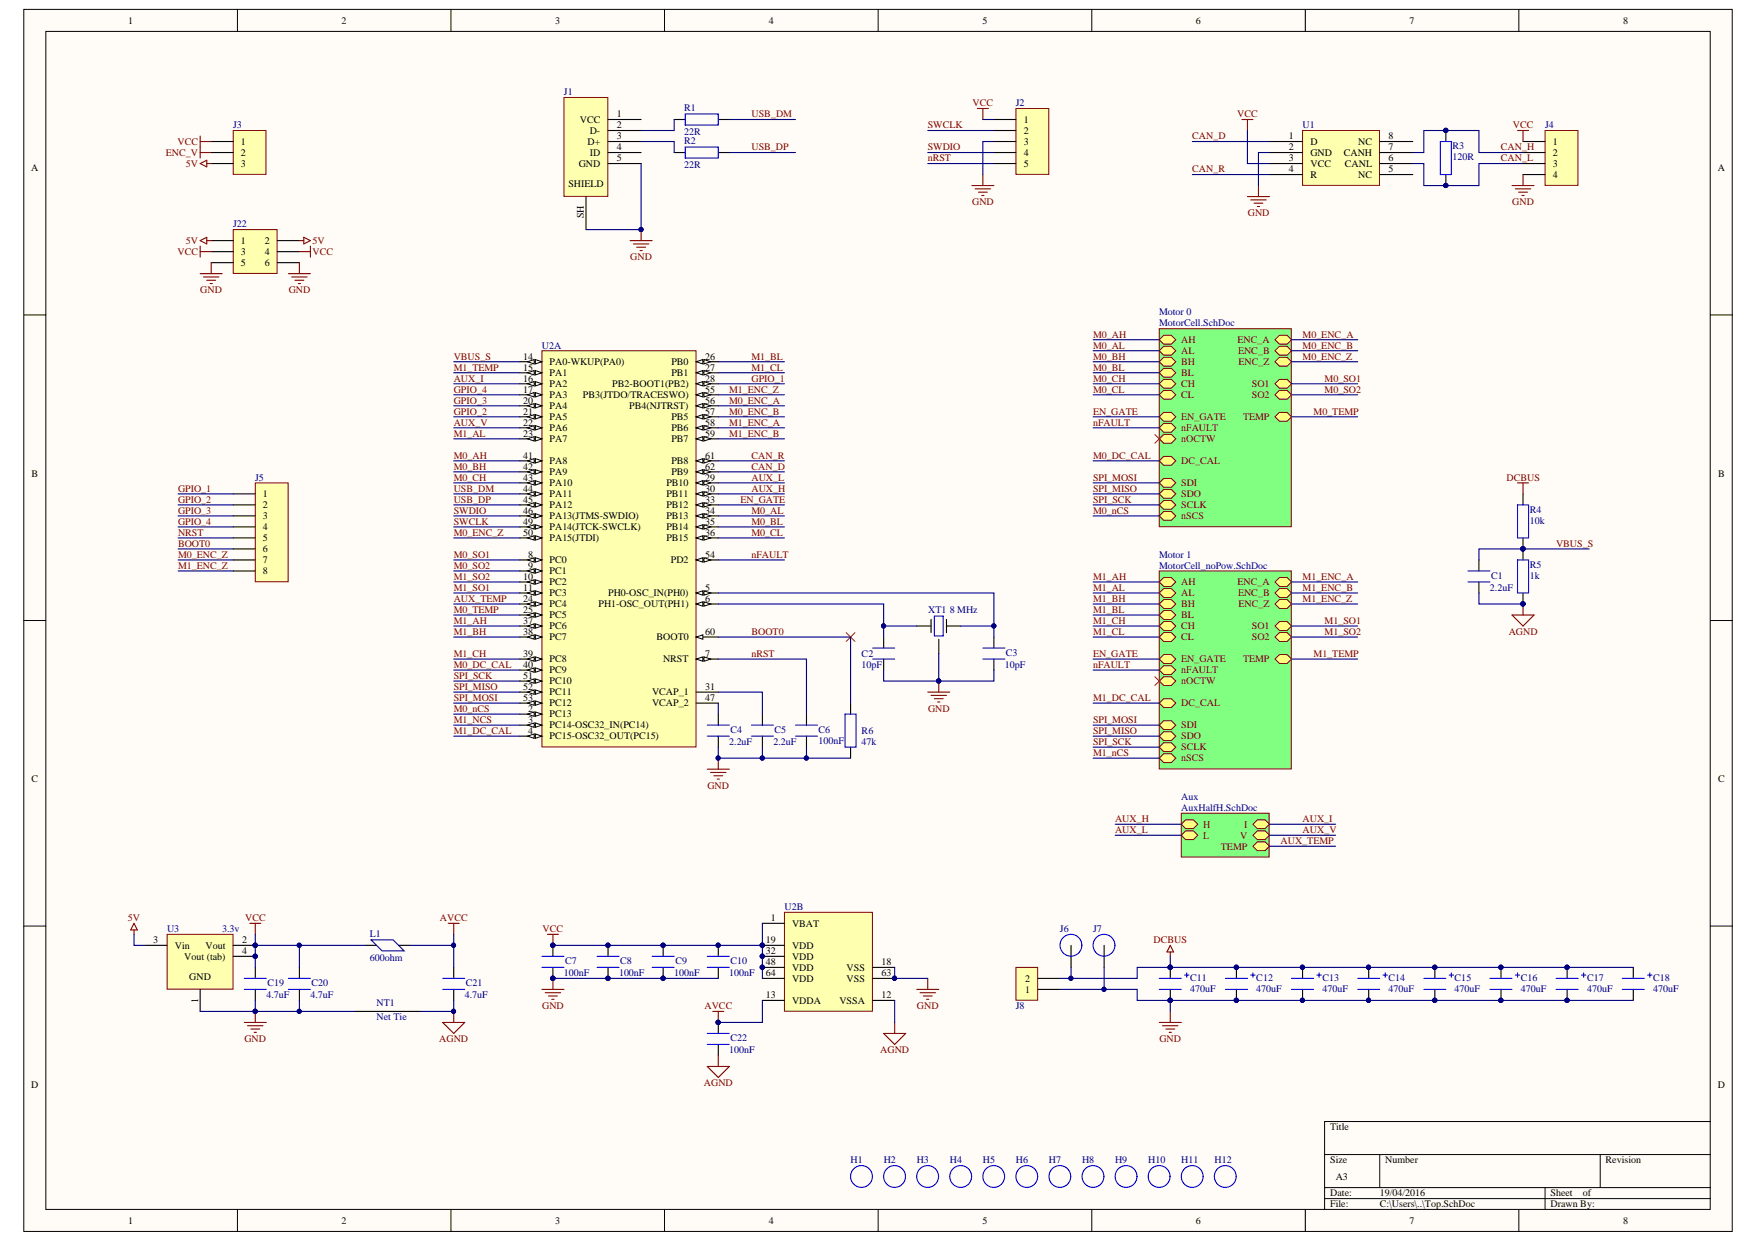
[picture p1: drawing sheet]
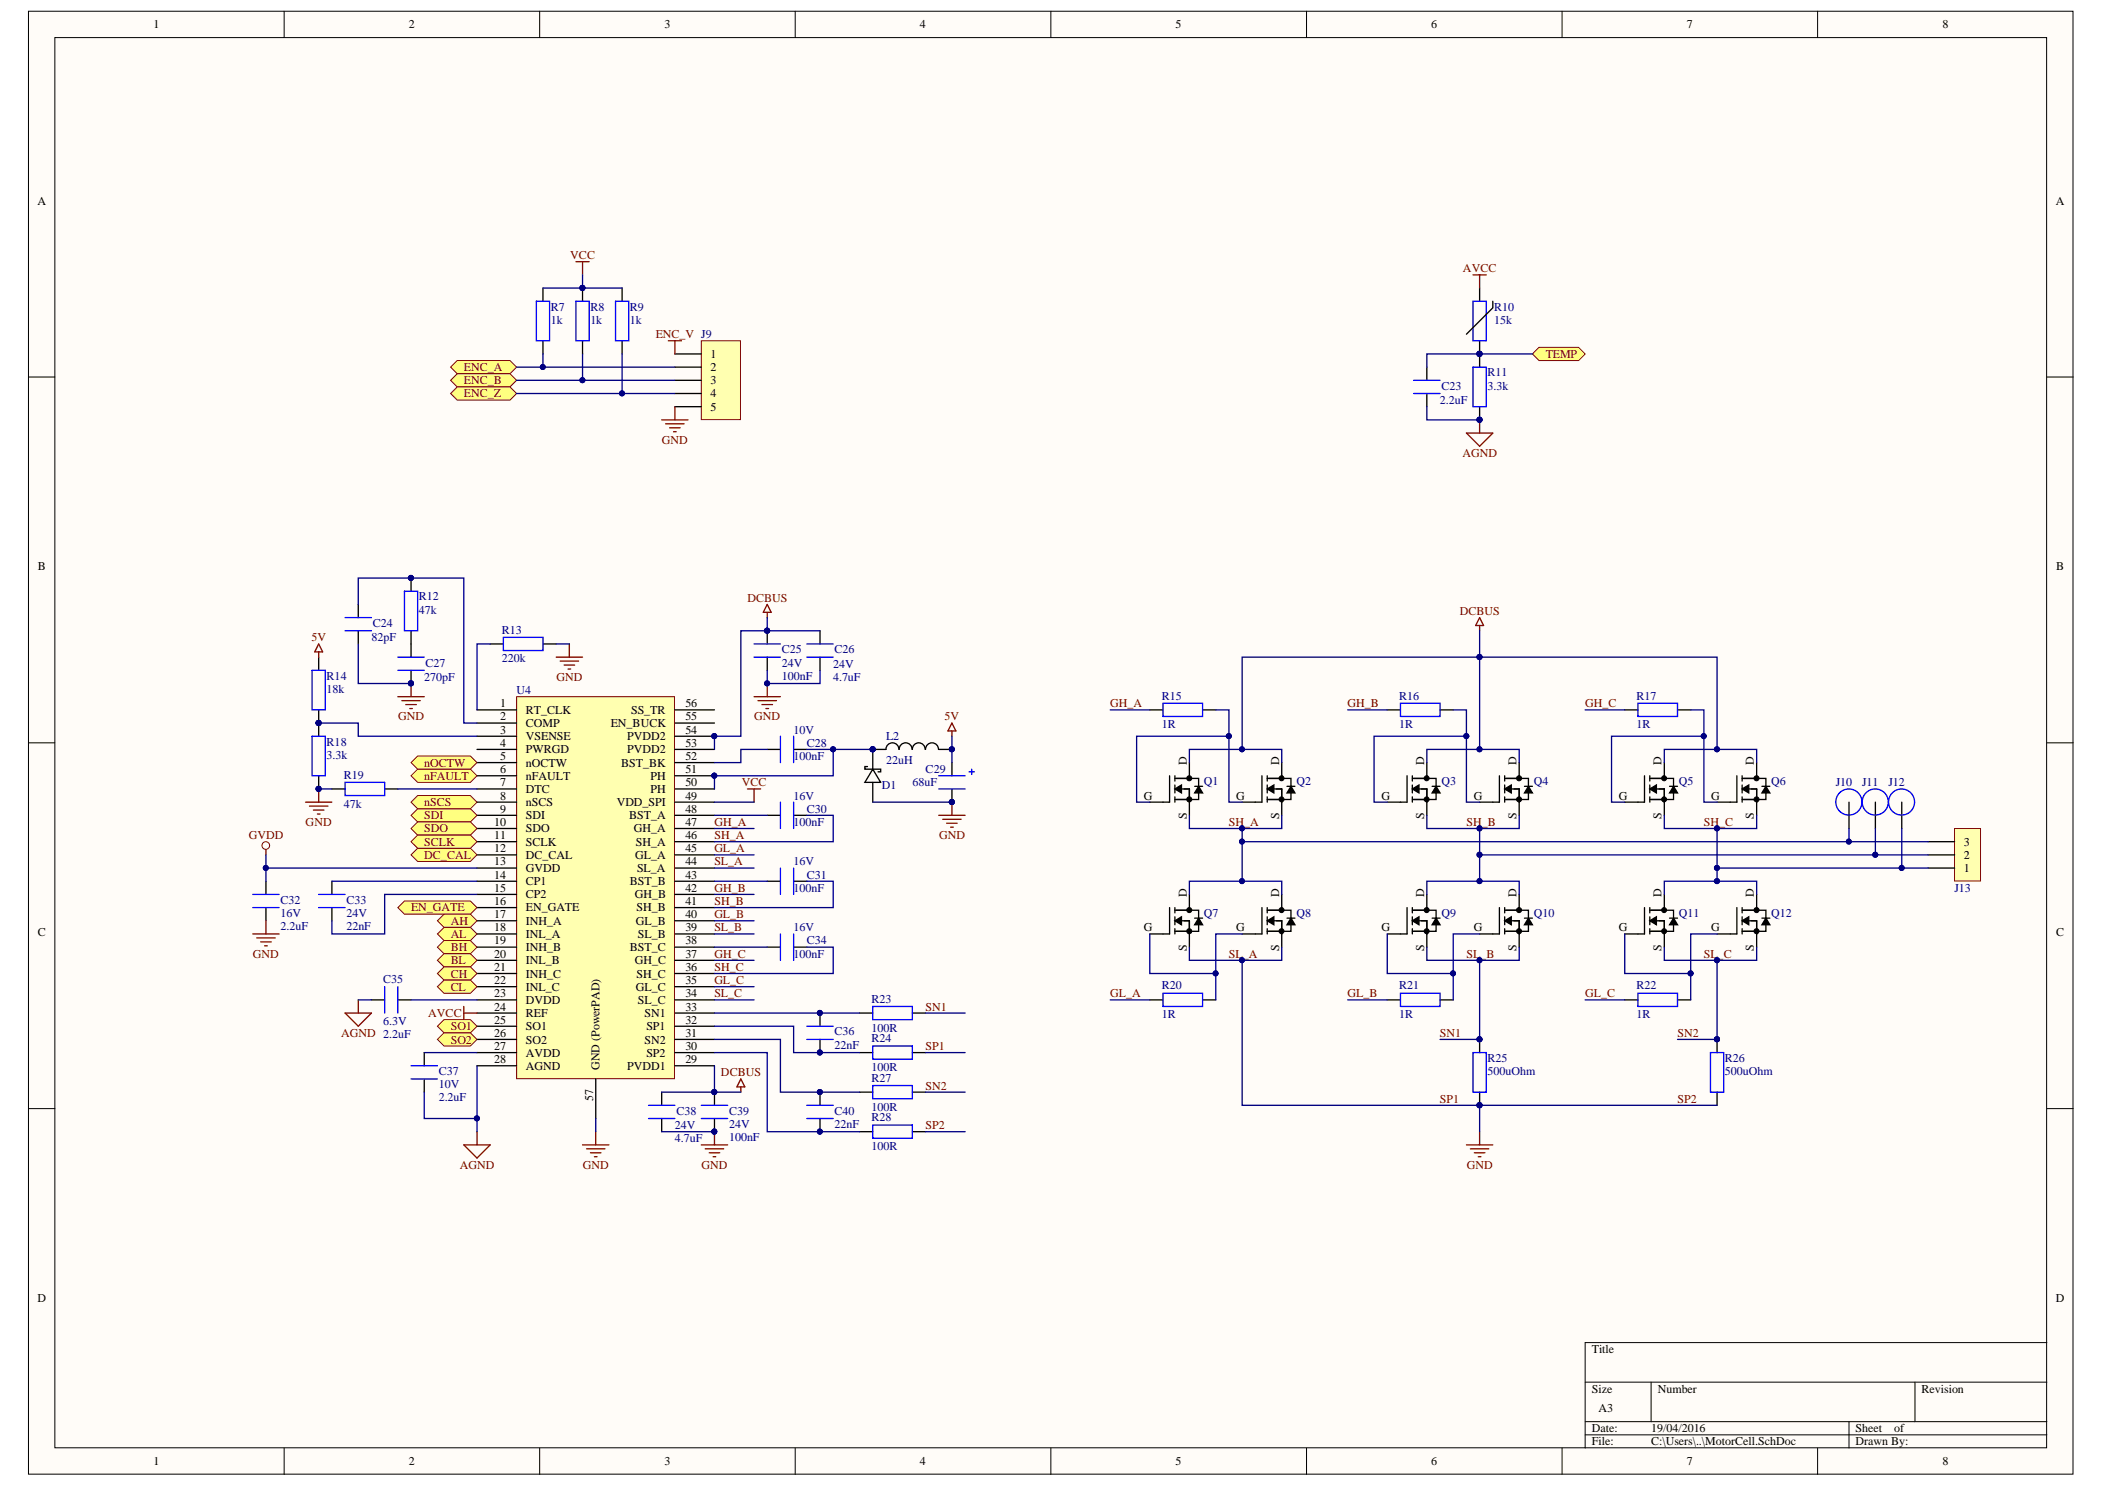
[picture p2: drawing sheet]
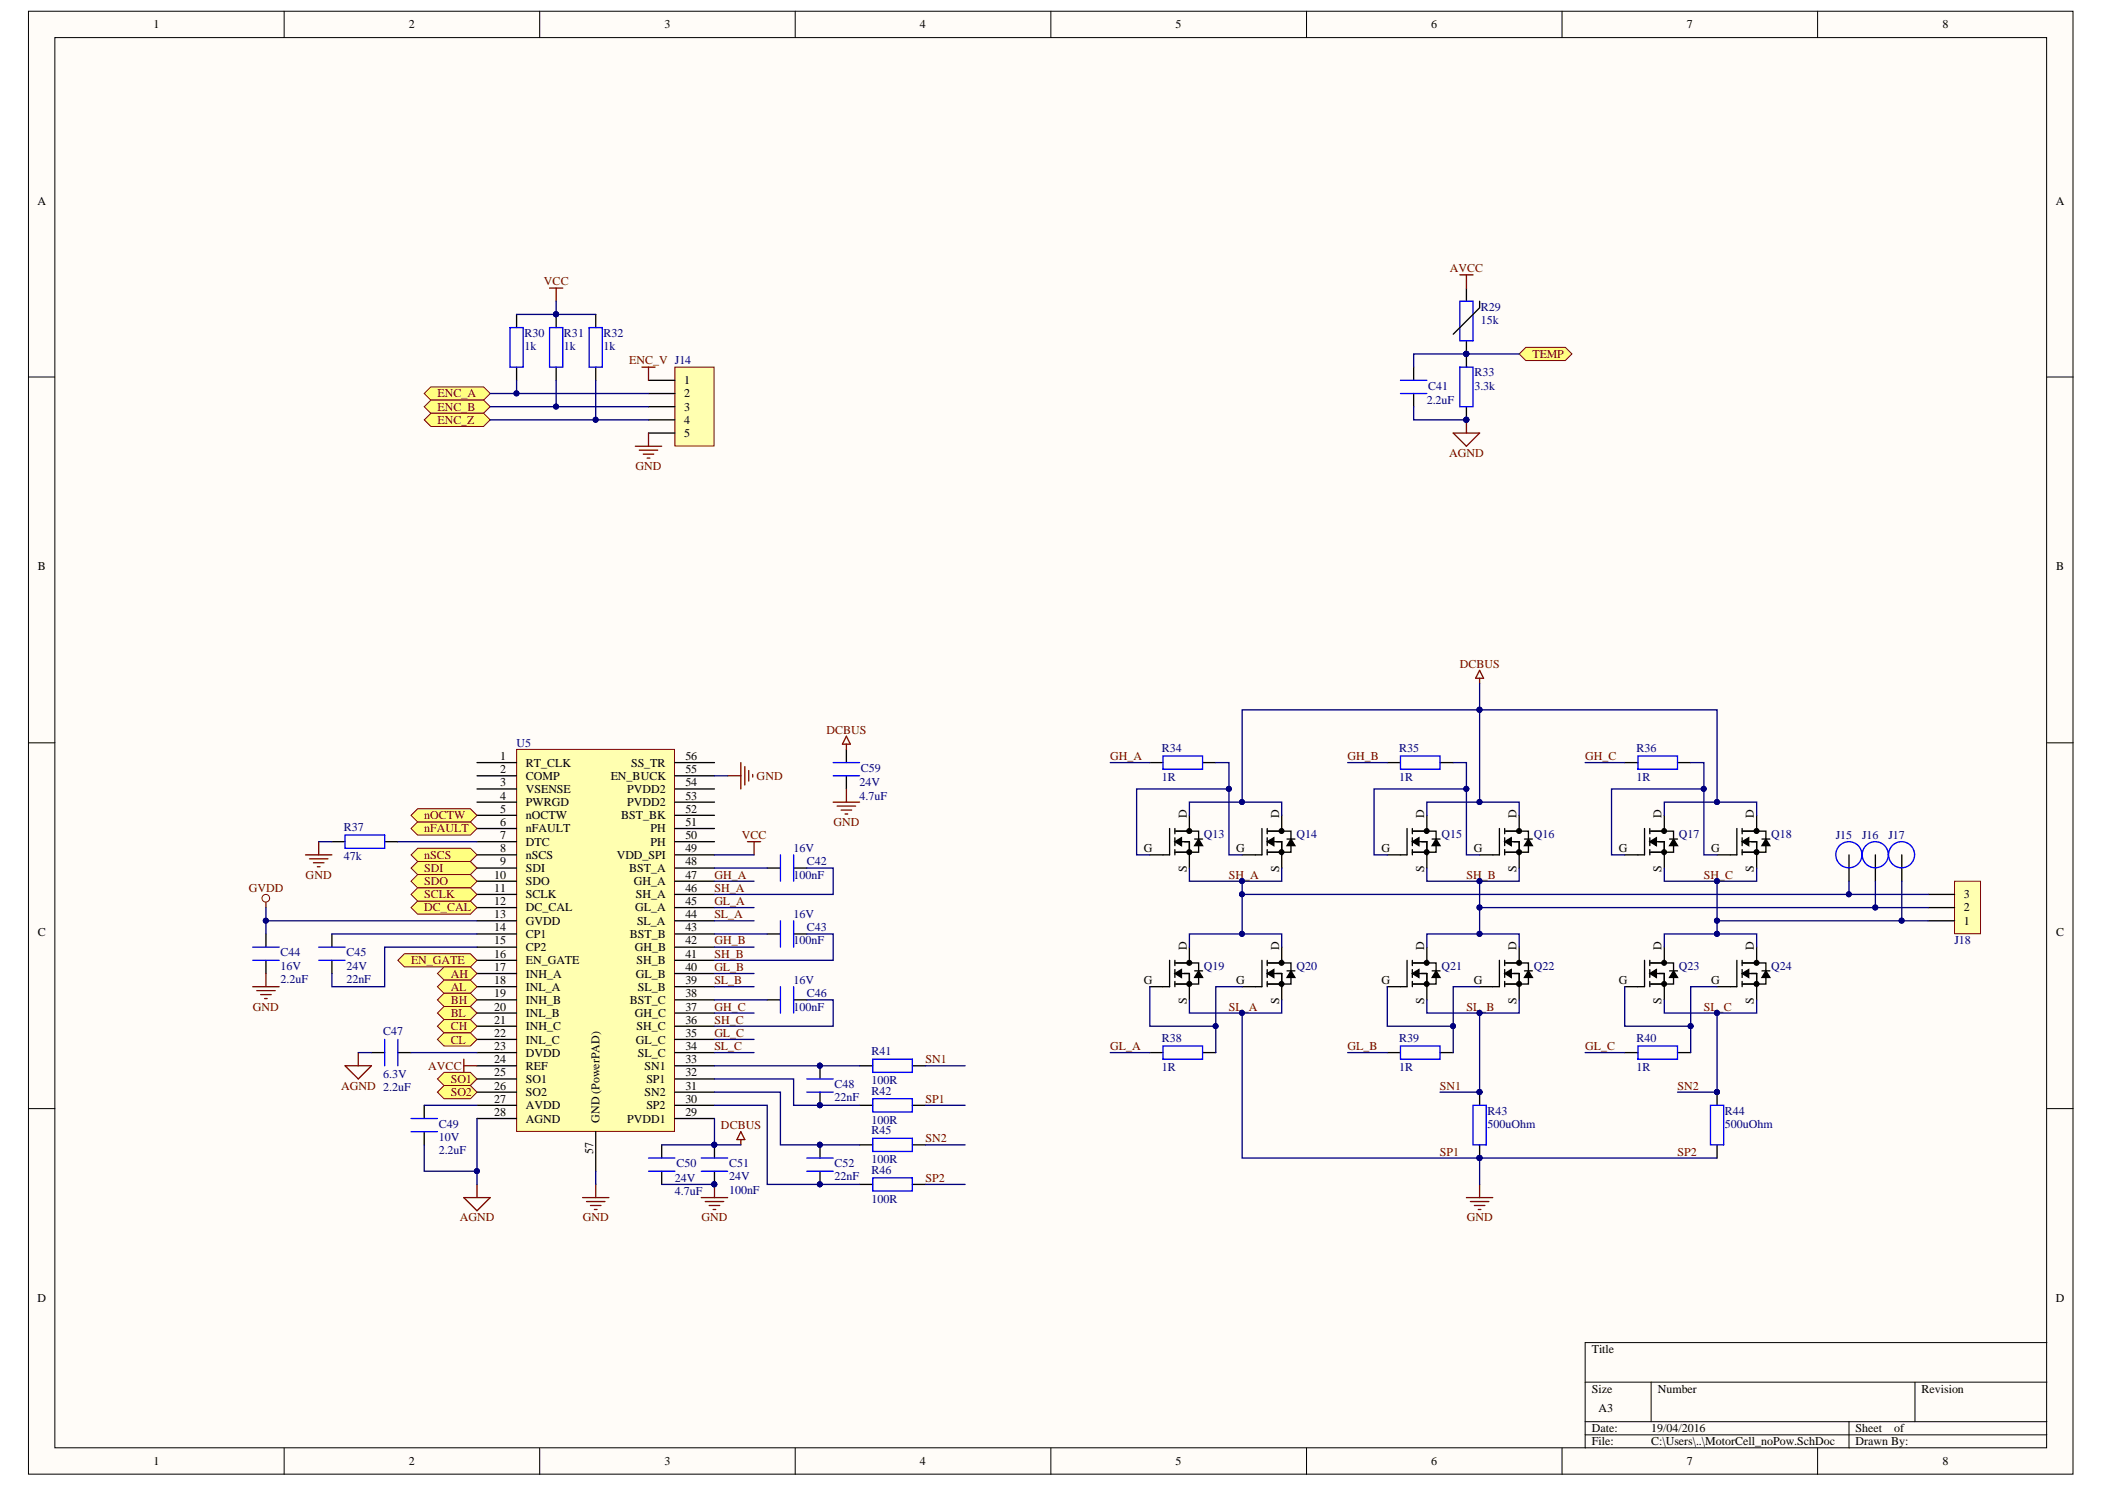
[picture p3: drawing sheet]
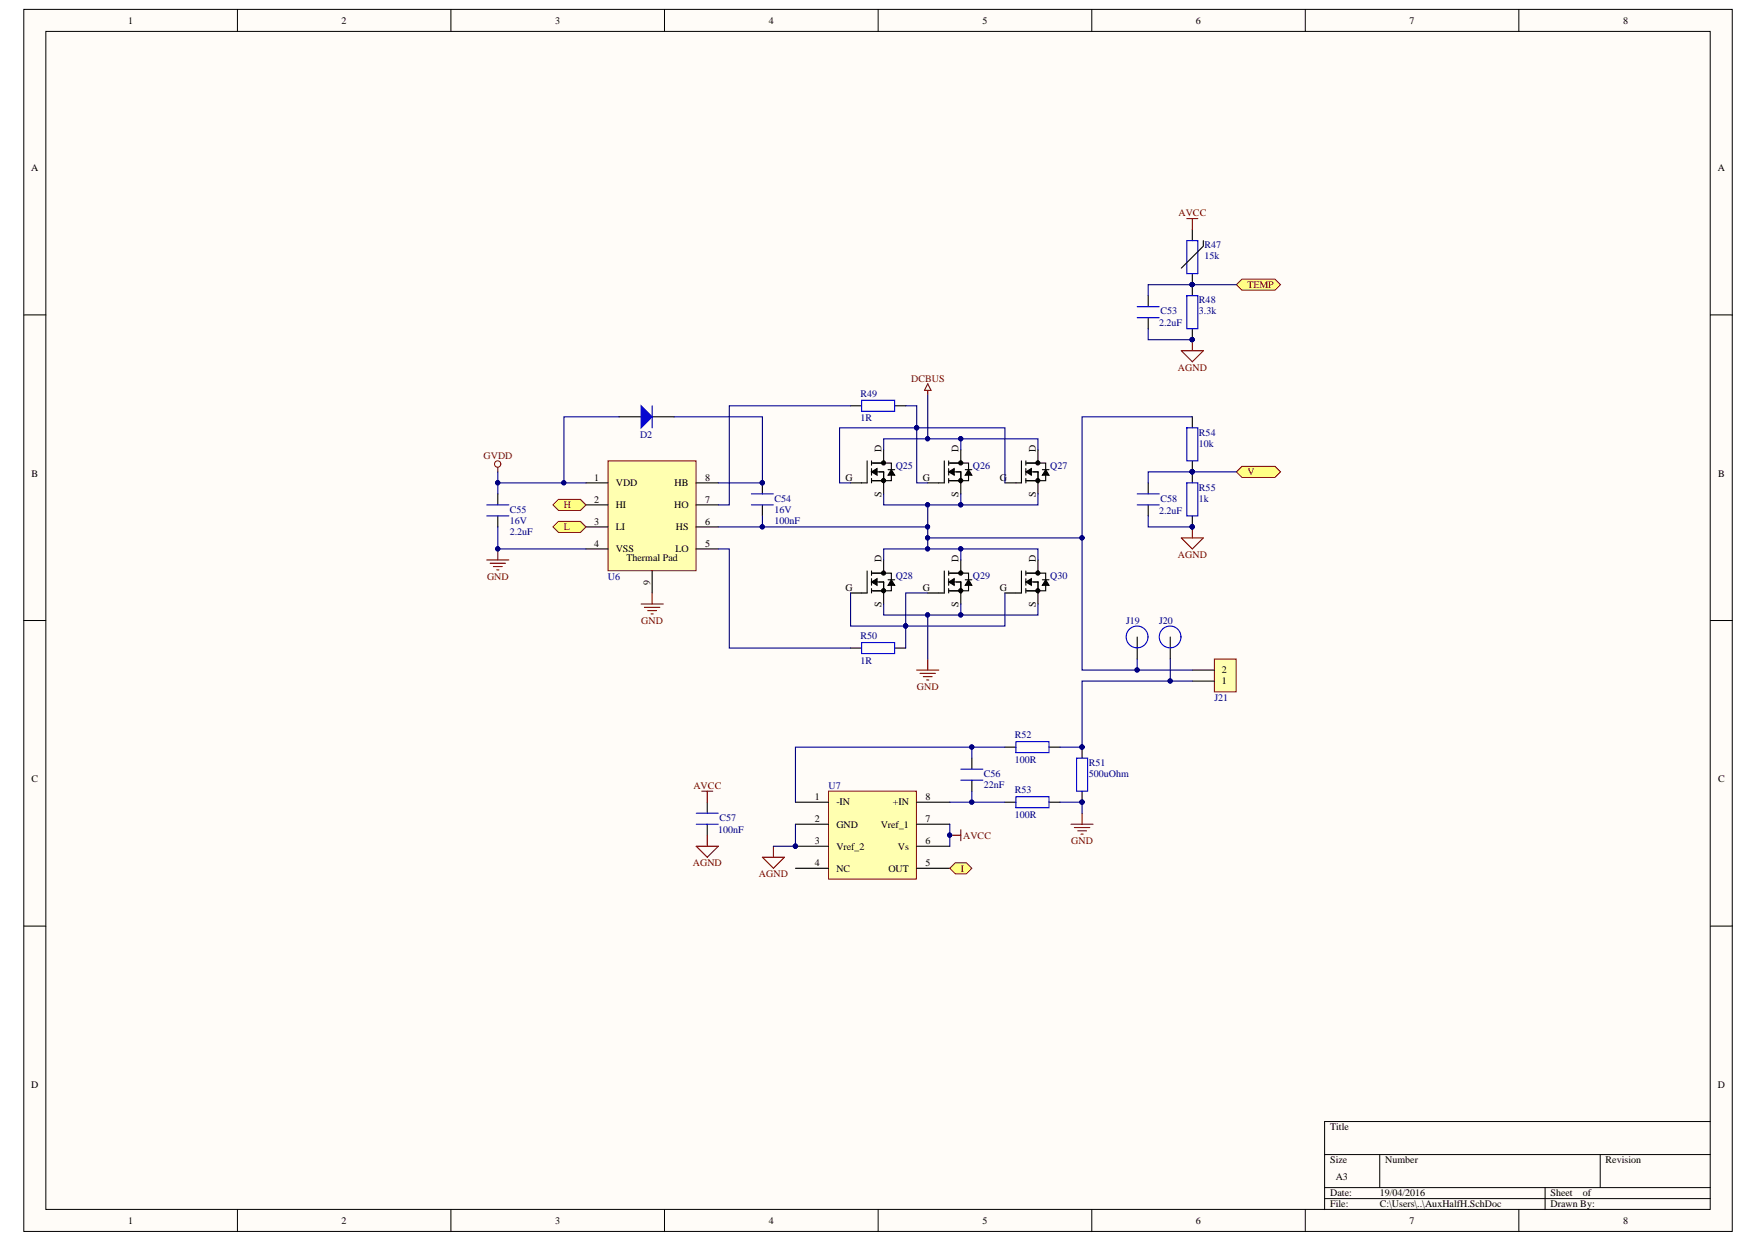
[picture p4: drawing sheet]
# Altium project two_ax_PCB.PrjPcb
4 sheets, 191 parts. Net scope: hierarchical (ports join the sheet entries above them; power ports are global).
Board file: PCB.PcbDoc
Sheets:
  Top.SchDoc
    Motor 0 = MotorCell.SchDoc
    Motor 1 = MotorCell_noPow.SchDoc
    Aux = AuxHalfH.SchDoc

## Sheet Top.SchDoc
size A3; SheetNumber: 1

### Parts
C1  value 2.2uF  [1608[0603]]
C2  value 10pF  [1608[0603]]
C3  value 10pF  [1608[0603]]
C4  value 2.2uF  [1608[0603]]
C5  value 2.2uF  [1608[0603]]
C6  value 100nF  [1608[0603]]
C7  value 100nF  [1608[0603]]
C8  value 100nF  [1608[0603]]
C9  value 100nF  [1608[0603]]
C10  value 100nF  [1608[0603]]
C11  value 470uF  [CAP_ELEC_SIZE_G]
C12  value 470uF  [CAP_ELEC_SIZE_G]
C13  value 470uF  [CAP_ELEC_SIZE_G]
C14  value 470uF  [CAP_ELEC_SIZE_G]
C15  value 470uF  [CAP_ELEC_SIZE_G]
C16  value 470uF  [CAP_ELEC_SIZE_G]
C17  value 470uF  [CAP_ELEC_SIZE_G]
C18  value 470uF  [CAP_ELEC_SIZE_G]
C19  value 4.7uF  [CAPC2012X09N]
C20  value 4.7uF  [CAPC2012X09N]
C21  value 4.7uF  [CAPC2012X09N]
C22  value 100nF  [1608[0603]]
H1  (no value)  [M3 Hole]
H2  (no value)  [M3 Hole]
H3  (no value)  [M3 Hole]
H4  (no value)  [M3 Hole]
H5  (no value)  [M3 Hole]
H6  (no value)  [M3 Hole]
H7  (no value)  [M3 Hole]
H8  (no value)  [M3 Hole]
H9  (no value)  [M3 Hole]
H10  (no value)  [M3 Hole]
H11  (no value)  [M3 Hole]
H12  (no value)  [M3 Hole]
J1  (no value)  [USB_0103594-0001LF]
J2  (no value)  [HDR1X5]
J3  (no value)  [HDR1X3]
J4  (no value)  [HDR1X4]
J5  (no value)  [HDR1X8]
J6  (no value)  [M3 Spade Hole]
J7  (no value)  [M3 Spade Hole]
J8  (no value)  [MC000054]
J22  (no value)  [HDR2X3]
L1  value 600ohm  [FBC2012N]
NT1  (no value)  [NetTie_2mm]  (net tie, no BOM)
R1  value 22R  [RESC1608X55N]
R2  value 22R  [RESC1608X55N]
R3  value 120R  [RESC1608X55N]
R4  value 10k  [RESC1608X55N]
R5  value 1k  [RESC1608X55N]
R6  value 47k  [RESC1608X55N]
U1  (no value)  [SOIC127P600X175-8N]
U2  (no value)  [STM-LQFP64_N]  (parts A,B of 2)
U3  value 3.3v  [SOT223]
XT1  value 8 MHz  [DFN220P320X110-4N]

### Sub-sheets
Aux = AuxHalfH.SchDoc: H, L, I, TEMP, V
Motor 0 = MotorCell.SchDoc: nFAULT, nOCTW, EN_GATE, DC_CAL, SDI, SDO, SCLK, nSCS, SO1, SO2, ENC_A, ENC_B, ENC_Z, AH, AL, BH, BL, CH, CL, TEMP
Motor 1 = MotorCell_noPow.SchDoc: nFAULT, nOCTW, EN_GATE, DC_CAL, SDI, SDO, SCLK, nSCS, SO1, SO2, ENC_A, ENC_B, ENC_Z, AH, AL, BH, BL, CH, CL, TEMP

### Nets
5V: J3.3 J22.1 J22.2 U3.3(Vin)
AGND: C1.1 C21.1 C22.2 NT1.2 R5.2 U2.12(VSSA)
AVCC: C21.2 C22.1 L1.1 U2.13(VDDA)
DCBUS: C11.1 C12.1 C13.1 C14.1 C15.1 C16.1 C17.1 C18.1 J6.1 J8.2 R4.1
ENC_V: J3.2
GND: C2.2 C3.2 C4.1 C5.1 C6.1 C7.2 C8.2 C9.2 C10.2 C11.2 C12.2 C13.2 C14.2 C15.2 C16.2 C17.2 C18.2 C19.1 C20.1 J1.5(GND) J1.SH(SHIELD) J2.3 J4.4 J7.1 J8.1 J22.5 J22.6 NT1.1 R6.2 U1.2(GND) U2.18(VSS) U2.63(VSS) U3.1(GND) XT1.G
VCC: C7.1 C8.1 C9.1 C10.1 C19.2 C20.2 J2.1 J3.1 J4.1 J22.3 J22.4 L1.2 U1.3(VCC) U2.1(VBAT) U2.19(VDD) U2.32(VDD) U2.48(VDD) U2.64(VDD) U3.2(Vout) U3.4(Vout_(tab))
AUX_H: U2.30(PB11) ; sheet Aux/H
AUX_I: U2.16(PA2) ; sheet Aux/I
AUX_L: U2.29(PB10) ; sheet Aux/L
AUX_TEMP: U2.24(PC4) ; sheet Aux/TEMP
AUX_V: U2.22(PA6) ; sheet Aux/V
BOOT0: J5.6 R6.1 U2.60(BOOT0)  [project net BOOT0_1]
CAN_D: U1.1(D) U2.62(PB9)  [project net CAN_D_1]
CAN_H: J4.2 R3.2 U1.7(CANH)  [project net CAN_H_1]
CAN_L: J4.3 R3.1 U1.6(CANL)  [project net CAN_L_1]
CAN_R: U1.4(R) U2.61(PB8)  [project net CAN_R_1]
EN_GATE: U2.33(PB12) ; sheet Motor 0/EN_GATE, sheet Motor 1/EN_GATE
GPIO_1: J5.1 U2.28(PB2-BOOT1(PB2))  [project net GPIO_1_1]
GPIO_2: J5.2 U2.21(PA5)  [project net GPIO_2_1]
GPIO_3: J5.3 U2.20(PA4)  [project net GPIO_3_1]
GPIO_4: J5.4 U2.17(PA3)  [project net GPIO_4_1]
M0_AH: U2.41(PA8) ; sheet Motor 0/AH
M0_AL: U2.34(PB13) ; sheet Motor 0/AL
M0_BH: U2.42(PA9) ; sheet Motor 0/BH
M0_BL: U2.35(PB14) ; sheet Motor 0/BL
M0_CH: U2.43(PA10) ; sheet Motor 0/CH
M0_CL: U2.36(PB15) ; sheet Motor 0/CL
M0_DC_CAL: U2.40(PC9) ; sheet Motor 0/DC_CAL
M0_ENC_A: U2.56(PB4(NJTRST)) ; sheet Motor 0/ENC_A
M0_ENC_B: U2.57(PB5) ; sheet Motor 0/ENC_B
M0_ENC_Z: J5.7 U2.50(PA15(JTDI)) ; sheet Motor 0/ENC_Z
M0_nCS: U2.2(PC13) ; sheet Motor 0/nSCS
M0_SO1: U2.8(PC0) ; sheet Motor 0/SO1
M0_SO2: U2.9(PC1) ; sheet Motor 0/SO2
M0_TEMP: U2.25(PC5) ; sheet Motor 0/TEMP
M1_AH: U2.37(PC6) ; sheet Motor 1/AH
M1_AL: U2.23(PA7) ; sheet Motor 1/AL
M1_BH: U2.38(PC7) ; sheet Motor 1/BH
M1_BL: U2.26(PB0) ; sheet Motor 1/BL
M1_CH: U2.39(PC8) ; sheet Motor 1/CH
M1_CL: U2.27(PB1) ; sheet Motor 1/CL
M1_DC_CAL: U2.4(PC15-OSC32_OUT(PC15)) ; sheet Motor 1/DC_CAL
M1_ENC_A: U2.58(PB6) ; sheet Motor 1/ENC_A
M1_ENC_B: U2.59(PB7) ; sheet Motor 1/ENC_B
M1_ENC_Z: J5.8 U2.55(PB3(JTDO/TRACESWO)) ; sheet Motor 1/ENC_Z
M1_nCS: U2.3(PC14-OSC32_IN(PC14)) ; sheet Motor 1/nSCS
M1_SO1: U2.11(PC3) ; sheet Motor 1/SO1
M1_SO2: U2.10(PC2) ; sheet Motor 1/SO2
M1_TEMP: U2.15(PA1) ; sheet Motor 1/TEMP
nFAULT: U2.54(PD2) ; sheet Motor 0/nFAULT, sheet Motor 1/nFAULT
nRST: C6.2 J2.5 J5.5 U2.7(NRST)  [project net nRST_1]
SPI_MISO: U2.52(PC11) ; sheet Motor 0/SDO, sheet Motor 1/SDO
SPI_MOSI: U2.53(PC12) ; sheet Motor 0/SDI, sheet Motor 1/SDI
SPI_SCK: U2.51(PC10) ; sheet Motor 0/SCLK, sheet Motor 1/SCLK
SWCLK: J2.2 U2.49(PA14(JTCK-SWCLK))  [project net SWCLK_1]
SWDIO: J2.4 U2.46(PA13(JTMS-SWDIO))  [project net SWDIO_1]
USB_DM: R1.2 U2.44(PA11)  [project net USB_DM_1]
USB_DP: R2.2 U2.45(PA12)  [project net USB_DP_1]
VBUS_S: C1.2 R4.2 R5.1 U2.14(PA0-WKUP(PA0))  [project net VBUS_S_1]
NetC2_1: C2.1 U2.6(PH1-OSC_OUT(PH1)) XT1.1
NetC3_1: C3.1 U2.5(PH0-OSC_IN(PH0)) XT1.3
NetC4_2: C4.2 U2.47(VCAP_2)
NetC5_2: C5.2 U2.31(VCAP_1)
NetJ1_2: J1.2(D-) R1.1
NetJ1_3: J1.3(D+) R2.1

Not connected (* = marked no-connect by the designer): J1 1(VCC) 4(ID); U1 5(NC) 8(NC)

## Sheet MotorCell.SchDoc
size A3; SheetNumber: 2

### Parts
C23  value 2.2uF  [1608[0603]]
C24  value 82pF  [1608[0603]]
C25  24V  value 100nF  [1608[0603]]
C26  24V  value 4.7uF  [CAPC2012X09N]
C27  value 270pF  [1608[0603]]
C28  10V  value 100nF  [1608[0603]]
C29  value 68uF  [CAPCP6032X28N]
C30  16V  value 100nF  [1608[0603]]
C31  16V  value 100nF  [1608[0603]]
C32  16V  value 2.2uF  [1608[0603]]
C33  24V  value 22nF  [1608[0603]]
C34  16V  value 100nF  [1608[0603]]
C35  6.3V  value 2.2uF  [1608[0603]]
C36  value 22nF  [1608[0603]]
C37  10V  value 2.2uF  [1608[0603]]
C38  24V  value 4.7uF  [CAPC2012X09N]
C39  24V  value 100nF  [1608[0603]]
C40  value 22nF  [1608[0603]]
D1  (no value)  [DO-214AA]
J9  (no value)  [HDR1X5]
J10  (no value)  [M3 Spade Hole]
J11  (no value)  [M3 Spade Hole]
J12  (no value)  [M3 Spade Hole]
J13  (no value)  [MC000051]
L2  value 22uH  [INDC6060X28N]
Q1  (no value)  [SO8FL]
Q2  (no value)  [SO8FL_FILL]
Q3  (no value)  [SO8FL]
Q4  (no value)  [SO8FL_FILL]
Q5  (no value)  [SO8FL]
Q6  (no value)  [SO8FL_FILL]
Q7  (no value)  [SO8FL]
Q8  (no value)  [SO8FL]
Q9  (no value)  [SO8FL]
Q10  (no value)  [SO8FL]
Q11  (no value)  [SO8FL]
Q12  (no value)  [SO8FL]
R7  value 1k  [RESC1608X55N]
R8  value 1k  [RESC1608X55N]
R9  value 1k  [RESC1608X55N]
R10  value 15k  [RESC1608X06L]
R11  value 3.3k  [RESC1608X55N]
R12  value 47k  [RESC1608X55N]
R13  value 220k  [RESC1608X55N]
R14  value 18k  [RESC1608X55N]
R15  value 1R  [RESC1608X55N]
R16  value 1R  [RESC1608X55N]
R17  value 1R  [RESC1608X55N]
R18  value 3.3k  [RESC1608X55N]
R19  value 47k  [RESC1608X55N]
R20  value 1R  [RESC1608X55N]
R21  value 1R  [RESC1608X55N]
R22  value 1R  [RESC1608X55N]
R23  value 100R  [RESC1608X55N]
R24  value 100R  [RESC1608X55N]
R25  value 500uOhm  [RESC6432X09N]
R26  value 500uOhm  [RESC6432X09N]
R27  value 100R  [RESC1608X55N]
R28  value 100R  [RESC1608X55N]
U4  (no value)  [TSSOP50P810X120_HS-57N]

### Ports
AH, AL, BH, BL, CH, CL, DC_CAL, EN_GATE, ENC_A, ENC_B, ENC_Z, nFAULT, nOCTW, nSCS, SCLK, SDI, SDO, SO1, SO2, TEMP

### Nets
5V: C29.1 L2.2 R14.1
AGND: C23.1 C35.1 C37.1 R11.2 U4.28(AGND)
AVCC: R10.2 U4.24(REF)
DCBUS: C25.1 C26.2 C38.2 C39.1 Q1.D Q2.D Q3.D Q4.D Q5.D Q6.D U4.29(PVDD1) U4.53(PVDD2) U4.54(PVDD2)
ENC_V: J9.1
GND: C24.2 C25.2 C26.1 C27.2 C29.2 C32.1 C38.1 C39.2 D1.A J9.5 Q7.S Q8.S R13.2 R18.2 R19.2 R24.1 R25.1 R26.1 R28.1 U4.44(SL_A) U4.57(GND_(PowerPAD))  [also labelled SL_A, SP1, SP2]
GVDD: C32.2 U4.13(GVDD)
VCC: R7.1 R8.1 R9.1 U4.49(VDD_SPI)
EN_GATE: U4.16(EN_GATE) ; port EN_GATE
GH_A: R15.1 U4.47(GH_A)  [project net GH_A_2]
GH_B: R16.1 U4.42(GH_B)  [project net GH_B_2]
GH_C: R17.1 U4.37(GH_C)  [project net GH_C_2]
GL_A: R20.1 U4.45(GL_A)  [project net GL_A_2]
GL_B: R21.1 U4.40(GL_B)  [project net GL_B_2]
GL_C: R22.1 U4.35(GL_C)  [project net GL_C_2]
M0_AH: U4.17(INH_A) ; port AH
M0_AL: U4.18(INL_A) ; port AL
M0_BH: U4.19(INH_B) ; port BH
M0_BL: U4.20(INL_B) ; port BL
M0_CH: U4.21(INH_C) ; port CH
M0_CL: U4.22(INL_C) ; port CL
M0_DC_CAL: U4.12(DC_CAL) ; port DC_CAL
M0_ENC_A: J9.2 R7.2 ; port ENC_A
M0_ENC_B: J9.3 R8.2 ; port ENC_B
M0_ENC_Z: J9.4 R9.2 ; port ENC_Z
M0_nCS: U4.8(nSCS) ; port nSCS
M0_SO1: U4.25(SO1) ; port SO1
M0_SO2: U4.26(SO2) ; port SO2
M0_TEMP: C23.2 R10.1 R11.1 ; port TEMP
nFAULT: U4.6(nFAULT) ; port nFAULT
SH_A: C30.1 J10.1 J13.3 Q1.S Q2.S Q7.D Q8.D U4.46(SH_A)  [project net SH_A_2]
SH_B: C31.1 J11.1 J13.2 Q3.S Q4.S Q9.D Q10.D U4.41(SH_B)  [project net SH_B_2]
SH_C: C34.1 J12.1 J13.1 Q5.S Q6.S Q11.D Q12.D U4.36(SH_C)  [project net SH_C_2]
SL_B: Q9.S Q10.S R23.1 R25.2 U4.39(SL_B)  [also labelled SN1]  [project net SL_B_2]
SL_C: Q11.S Q12.S R26.2 R27.1 U4.34(SL_C)  [also labelled SN2]  [project net SL_C_2]
SPI_MISO: U4.10(SDO) ; port SDO
SPI_MOSI: U4.9(SDI) ; port SDI
SPI_SCK: U4.11(SCLK) ; port SCLK
NetC24_1: C24.1 R12.1 U4.2(COMP)
NetC27_1: C27.1 R12.2
NetC28_1: C28.1 D1.K L2.1 U4.50(PH) U4.51(PH)
NetC28_2: C28.2 U4.52(BST_BK)
NetC30_2: C30.2 U4.48(BST_A)
NetC31_2: C31.2 U4.43(BST_B)
NetC33_1: C33.1 U4.14(CP1)
NetC33_2: C33.2 U4.15(CP2)
NetC34_2: C34.2 U4.38(BST_C)
NetC35_2: C35.2 U4.23(DVDD)
NetC36_1: C36.1 R23.2 U4.33(SN1)
NetC36_2: C36.2 R24.2 U4.32(SP1)
NetC37_2: C37.2 U4.27(AVDD)
NetC40_1: C40.1 R27.2 U4.31(SN2)
NetC40_2: C40.2 R28.2 U4.30(SP2)
NetQ1_G: Q1.G Q2.G R15.2
NetQ3_G: Q3.G Q4.G R16.2
NetQ5_G: Q5.G Q6.G R17.2
NetQ7_G: Q7.G Q8.G R20.2
NetQ9_G: Q9.G Q10.G R21.2
NetQ11_G: Q11.G Q12.G R22.2
NetR13_1: R13.1 U4.1(RT_CLK)
NetR14_2: R14.2 R18.1 U4.3(VSENSE)
NetR19_1: R19.1 U4.7(DTC)
NetU4_5: U4.5(nOCTW) ; port nOCTW

Not connected (* = marked no-connect by the designer): U4 4(PWRGD) 55(EN_BUCK) 56(SS_TR)

## Sheet MotorCell_noPow.SchDoc
size A3; SheetNumber: 3

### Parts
C41  value 2.2uF  [1608[0603]]
C42  16V  value 100nF  [1608[0603]]
C43  16V  value 100nF  [1608[0603]]
C44  16V  value 2.2uF  [1608[0603]]
C45  24V  value 22nF  [1608[0603]]
C46  16V  value 100nF  [1608[0603]]
C47  6.3V  value 2.2uF  [1608[0603]]
C48  value 22nF  [1608[0603]]
C49  10V  value 2.2uF  [1608[0603]]
C50  24V  value 4.7uF  [CAPC2012X09N]
C51  24V  value 100nF  [1608[0603]]
C52  value 22nF  [1608[0603]]
C59  24V  value 4.7uF  [CAPC2012X09N]
J14  (no value)  [HDR1X5]
J15  (no value)  [M3 Spade Hole]
J16  (no value)  [M3 Spade Hole]
J17  (no value)  [M3 Spade Hole]
J18  (no value)  [MC000051]
Q13  (no value)  [SO8FL]
Q14  (no value)  [SO8FL_FILL]
Q15  (no value)  [SO8FL]
Q16  (no value)  [SO8FL_FILL]
Q17  (no value)  [SO8FL]
Q18  (no value)  [SO8FL_FILL]
Q19  (no value)  [SO8FL]
Q20  (no value)  [SO8FL]
Q21  (no value)  [SO8FL]
Q22  (no value)  [SO8FL]
Q23  (no value)  [SO8FL]
Q24  (no value)  [SO8FL]
R29  value 15k  [RESC1608X06L]
R30  value 1k  [RESC1608X55N]
R31  value 1k  [RESC1608X55N]
R32  value 1k  [RESC1608X55N]
R33  value 3.3k  [RESC1608X55N]
R34  value 1R  [RESC1608X55N]
R35  value 1R  [RESC1608X55N]
R36  value 1R  [RESC1608X55N]
R37  value 47k  [RESC1608X55N]
R38  value 1R  [RESC1608X55N]
R39  value 1R  [RESC1608X55N]
R40  value 1R  [RESC1608X55N]
R41  value 100R  [RESC1608X55N]
R42  value 100R  [RESC1608X55N]
R43  value 500uOhm  [RESC6432X09N]
R44  value 500uOhm  [RESC6432X09N]
R45  value 100R  [RESC1608X55N]
R46  value 100R  [RESC1608X55N]
U5  (no value)  [TSSOP50P810X120_HS-57N]

### Ports
AH, AL, BH, BL, CH, CL, DC_CAL, EN_GATE, ENC_A, ENC_B, ENC_Z, nFAULT, nOCTW, nSCS, SCLK, SDI, SDO, SO1, SO2, TEMP

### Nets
AGND: C41.1 C47.1 C49.1 R33.2 U5.28(AGND)
AVCC: R29.2 U5.24(REF)
DCBUS: C50.2 C51.1 C59.2 Q13.D Q14.D Q15.D Q16.D Q17.D Q18.D U5.29(PVDD1)
ENC_V: J14.1
GND: C44.1 C50.1 C51.2 C59.1 J14.5 Q19.S Q20.S R37.2 R42.1 R43.1 R44.1 R46.1 U5.44(SL_A) U5.55(EN_BUCK) U5.57(GND_(PowerPAD))  [also labelled SL_A, SP1, SP2]
GVDD: C44.2 U5.13(GVDD)
VCC: R30.1 R31.1 R32.1 U5.49(VDD_SPI)
EN_GATE: U5.16(EN_GATE) ; port EN_GATE
GH_A: R34.1 U5.47(GH_A)  [project net GH_A_3]
GH_B: R35.1 U5.42(GH_B)  [project net GH_B_3]
GH_C: R36.1 U5.37(GH_C)  [project net GH_C_3]
GL_A: R38.1 U5.45(GL_A)  [project net GL_A_3]
GL_B: R39.1 U5.40(GL_B)  [project net GL_B_3]
GL_C: R40.1 U5.35(GL_C)  [project net GL_C_3]
M1_AH: U5.17(INH_A) ; port AH
M1_AL: U5.18(INL_A) ; port AL
M1_BH: U5.19(INH_B) ; port BH
M1_BL: U5.20(INL_B) ; port BL
M1_CH: U5.21(INH_C) ; port CH
M1_CL: U5.22(INL_C) ; port CL
M1_DC_CAL: U5.12(DC_CAL) ; port DC_CAL
M1_ENC_A: J14.2 R30.2 ; port ENC_A
M1_ENC_B: J14.3 R31.2 ; port ENC_B
M1_ENC_Z: J14.4 R32.2 ; port ENC_Z
M1_nCS: U5.8(nSCS) ; port nSCS
M1_SO1: U5.25(SO1) ; port SO1
M1_SO2: U5.26(SO2) ; port SO2
M1_TEMP: C41.2 R29.1 R33.1 ; port TEMP
nFAULT: U5.6(nFAULT) ; port nFAULT
SH_A: C42.1 J15.1 J18.3 Q13.S Q14.S Q19.D Q20.D U5.46(SH_A)  [project net SH_A_3]
SH_B: C43.1 J16.1 J18.2 Q15.S Q16.S Q21.D Q22.D U5.41(SH_B)  [project net SH_B_3]
SH_C: C46.1 J17.1 J18.1 Q17.S Q18.S Q23.D Q24.D U5.36(SH_C)  [project net SH_C_3]
SL_B: Q21.S Q22.S R41.1 R43.2 U5.39(SL_B)  [also labelled SN1]  [project net SL_B_3]
SL_C: Q23.S Q24.S R44.2 R45.1 U5.34(SL_C)  [also labelled SN2]  [project net SL_C_3]
SPI_MISO: U5.10(SDO) ; port SDO
SPI_MOSI: U5.9(SDI) ; port SDI
SPI_SCK: U5.11(SCLK) ; port SCLK
NetC42_2: C42.2 U5.48(BST_A)
NetC43_2: C43.2 U5.43(BST_B)
NetC45_1: C45.1 U5.14(CP1)
NetC45_2: C45.2 U5.15(CP2)
NetC46_2: C46.2 U5.38(BST_C)
NetC47_2: C47.2 U5.23(DVDD)
NetC48_1: C48.1 R41.2 U5.33(SN1)
NetC48_2: C48.2 R42.2 U5.32(SP1)
NetC49_2: C49.2 U5.27(AVDD)
NetC52_1: C52.1 R45.2 U5.31(SN2)
NetC52_2: C52.2 R46.2 U5.30(SP2)
NetQ13_G: Q13.G Q14.G R34.2
NetQ15_G: Q15.G Q16.G R35.2
NetQ17_G: Q17.G Q18.G R36.2
NetQ19_G: Q19.G Q20.G R38.2
NetQ21_G: Q21.G Q22.G R39.2
NetQ23_G: Q23.G Q24.G R40.2
NetR37_1: R37.1 U5.7(DTC)
NetU5_5: U5.5(nOCTW) ; port nOCTW

Not connected (* = marked no-connect by the designer): U5 1(RT_CLK) 2(COMP) 3(VSENSE) 4(PWRGD) 50(PH) 51(PH) 52(BST_BK) 53(PVDD2) 54(PVDD2) 56(SS_TR)

## Sheet AuxHalfH.SchDoc
size A3; SheetNumber: 4

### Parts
C53  value 2.2uF  [1608[0603]]
C54  16V  value 100nF  [1608[0603]]
C55  16V  value 2.2uF  [1608[0603]]
C56  value 22nF  [1608[0603]]
C57  value 100nF  [1608[0603]]
C58  value 2.2uF  [1608[0603]]
D2  (no value)  [DIOM2717X10N]
J19  (no value)  [M3 Spade Hole]
J20  (no value)  [M3 Spade Hole]
J21  (no value)  [MC000054]
Q25  (no value)  [SO8FL_FILL]
Q26  (no value)  [SO8FL]
Q27  (no value)  [SO8FL_FILL]
Q28  (no value)  [SO8FL]
Q29  (no value)  [SO8FL]
Q30  (no value)  [SO8FL]
R47  value 15k  [RESC1608X06L]
R48  value 3.3k  [RESC1608X55N]
R49  value 1R  [RESC1608X55N]
R50  value 1R  [RESC1608X55N]
R51  value 500uOhm  [RESC6432X09N]
R52  value 100R  [RESC1608X55N]
R53  value 100R  [RESC1608X55N]
R54  value 10k  [RESC1608X55N]
R55  value 1k  [RESC1608X55N]
U6  (no value)  [SON80P400X80_HS-9N]
U7  (no value)  [SOIC127P600X175-8N]

### Ports
H, I, L, TEMP, V

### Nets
AGND: C53.1 C57.2 C58.1 R48.2 R55.2 U7.2(GND) U7.3(Vref_2)
AVCC: C57.1 R47.2 U7.6(Vs) U7.7(Vref_1)
DCBUS: Q25.D Q26.D Q27.D
GND: C55.1 Q28.S Q29.S Q30.S R51.2 R53.2 U6.4(VSS) U6.9(Thermal_Pad)
GVDD: C55.2 D2.A U6.1(VDD)
AUX_H: U6.2(HI) ; port H
AUX_I: U7.5(OUT) ; port I
AUX_L: U6.3(LI) ; port L
AUX_TEMP: C53.2 R47.1 R48.1 ; port TEMP
AUX_V: C58.2 R54.2 R55.1 ; port V
NetC54_1: C54.1 D2.K U6.8(HB)
NetC54_2: C54.2 J19.1 J21.2 Q25.S Q26.S Q27.S Q28.D Q29.D Q30.D R54.1 U6.6(HS)
NetC56_1: C56.1 R52.1 U7.1(-IN)
NetC56_2: C56.2 R53.1 U7.8(+IN)
NetJ20_1: J20.1 J21.1 R51.1 R52.2
NetQ25_G: Q25.G Q26.G Q27.G R49.2
NetQ28_G: Q28.G Q29.G Q30.G R50.2
NetR49_1: R49.1 U6.7(HO)
NetR50_1: R50.1 U6.5(LO)

Not connected (* = marked no-connect by the designer): U7 4(NC)

## Nets that join several sheets
5V: Top (J3.3 J22.1 J22.2 U3.3), MotorCell (C29.1 L2.2 R14.1)
AGND: Top (6 pins), MotorCell (5 pins), MotorCell_noPow (5 pins), AuxHalfH (7 pins)
AVCC: Top (C21.2 C22.1 L1.1 U2.13), MotorCell (R10.2 U4.24), MotorCell_noPow (R29.2 U5.24), AuxHalfH (C57.1 R47.2 U7.6 U7.7)
DCBUS: Top (11 pins), MotorCell (13 pins), MotorCell_noPow (10 pins), AuxHalfH (Q25.D Q26.D Q27.D)
ENC_V: Top (J3.2), MotorCell (J9.1), MotorCell_noPow (J14.1)
GND: Top (34 pins), MotorCell (21 pins), MotorCell_noPow (15 pins), AuxHalfH (8 pins)
GVDD: MotorCell (C32.2 U4.13), MotorCell_noPow (C44.2 U5.13), AuxHalfH (C55.2 D2.A U6.1)
VCC: Top (20 pins), MotorCell (R7.1 R8.1 R9.1 U4.49), MotorCell_noPow (R30.1 R31.1 R32.1 U5.49)
AUX_H: Top (U2.30), AuxHalfH (U6.2)
AUX_I: Top (U2.16), AuxHalfH (U7.5)
AUX_L: Top (U2.29), AuxHalfH (U6.3)
AUX_TEMP: Top (U2.24), AuxHalfH (C53.2 R47.1 R48.1)
AUX_V: Top (U2.22), AuxHalfH (C58.2 R54.2 R55.1)
EN_GATE: Top (U2.33), MotorCell (U4.16), MotorCell_noPow (U5.16)
M0_AH: Top (U2.41), MotorCell (U4.17)
M0_AL: Top (U2.34), MotorCell (U4.18)
M0_BH: Top (U2.42), MotorCell (U4.19)
M0_BL: Top (U2.35), MotorCell (U4.20)
M0_CH: Top (U2.43), MotorCell (U4.21)
M0_CL: Top (U2.36), MotorCell (U4.22)
M0_DC_CAL: Top (U2.40), MotorCell (U4.12)
M0_ENC_A: Top (U2.56), MotorCell (J9.2 R7.2)
M0_ENC_B: Top (U2.57), MotorCell (J9.3 R8.2)
M0_ENC_Z: Top (J5.7 U2.50), MotorCell (J9.4 R9.2)
M0_nCS: Top (U2.2), MotorCell (U4.8)
M0_SO1: Top (U2.8), MotorCell (U4.25)
M0_SO2: Top (U2.9), MotorCell (U4.26)
M0_TEMP: Top (U2.25), MotorCell (C23.2 R10.1 R11.1)
M1_AH: Top (U2.37), MotorCell_noPow (U5.17)
M1_AL: Top (U2.23), MotorCell_noPow (U5.18)
M1_BH: Top (U2.38), MotorCell_noPow (U5.19)
M1_BL: Top (U2.26), MotorCell_noPow (U5.20)
M1_CH: Top (U2.39), MotorCell_noPow (U5.21)
M1_CL: Top (U2.27), MotorCell_noPow (U5.22)
M1_DC_CAL: Top (U2.4), MotorCell_noPow (U5.12)
M1_ENC_A: Top (U2.58), MotorCell_noPow (J14.2 R30.2)
M1_ENC_B: Top (U2.59), MotorCell_noPow (J14.3 R31.2)
M1_ENC_Z: Top (J5.8 U2.55), MotorCell_noPow (J14.4 R32.2)
M1_nCS: Top (U2.3), MotorCell_noPow (U5.8)
M1_SO1: Top (U2.11), MotorCell_noPow (U5.25)
M1_SO2: Top (U2.10), MotorCell_noPow (U5.26)
M1_TEMP: Top (U2.15), MotorCell_noPow (C41.2 R29.1 R33.1)
nFAULT: Top (U2.54), MotorCell (U4.6), MotorCell_noPow (U5.6)
SPI_MISO: Top (U2.52), MotorCell (U4.10), MotorCell_noPow (U5.10)
SPI_MOSI: Top (U2.53), MotorCell (U4.9), MotorCell_noPow (U5.9)
SPI_SCK: Top (U2.51), MotorCell (U4.11), MotorCell_noPow (U5.11)

## Assembly variants
Populated: not fitted R3
